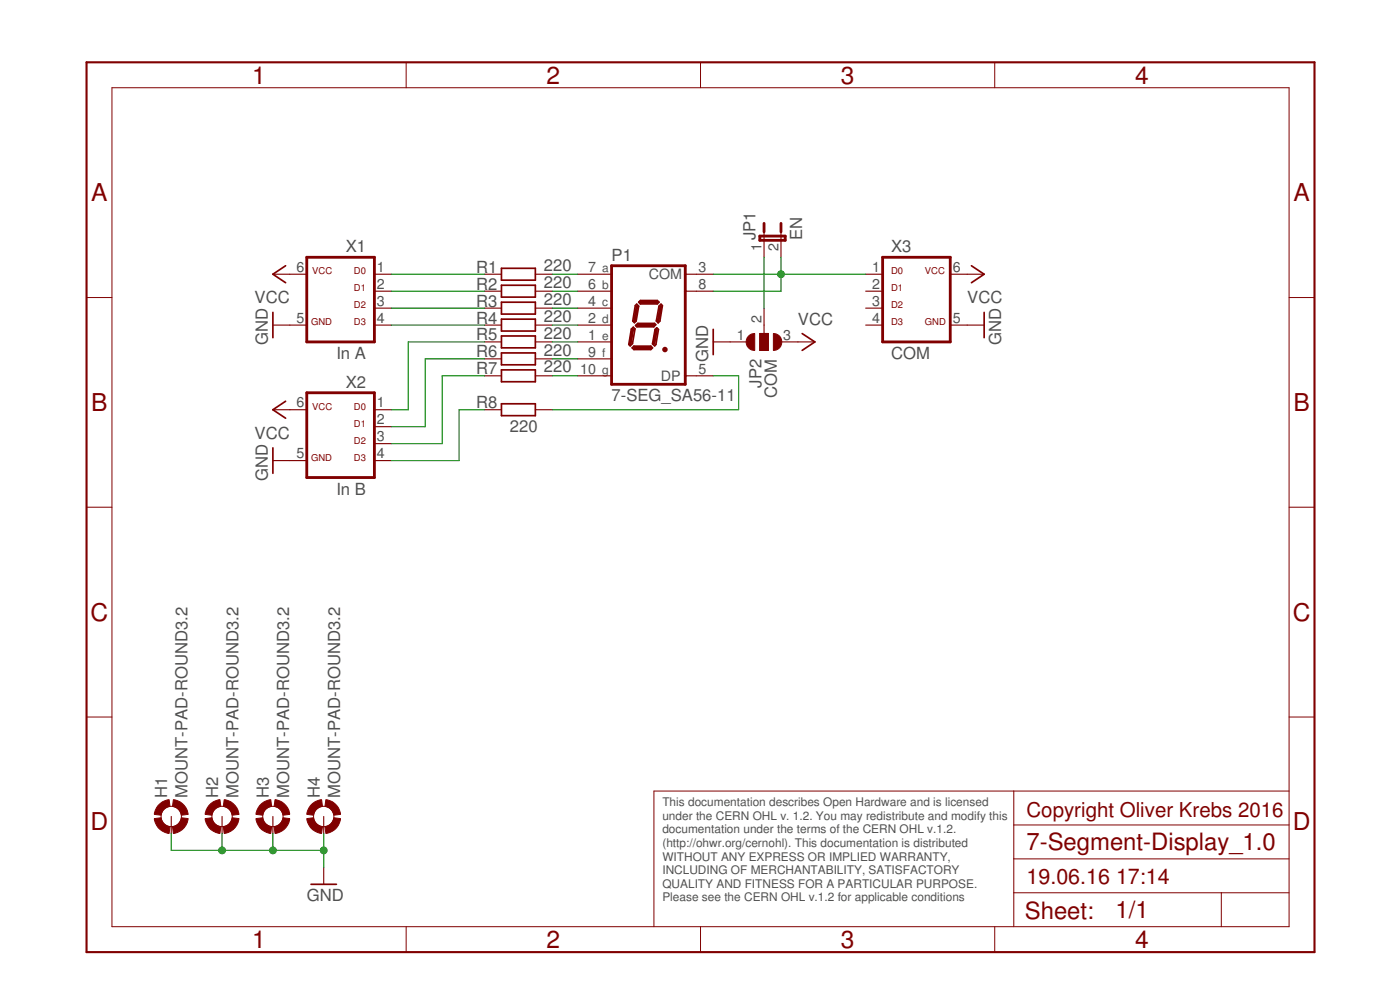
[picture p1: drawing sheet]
<svg xmlns="http://www.w3.org/2000/svg" width="210mm" height="148mm" viewBox="0 0 210 148" stroke-linecap="round" stroke-linejoin="round" font-family="sans-serif">
<g fill="none" stroke="#800000" stroke-width=".15">
<path d="M16.8 13.1h176.5v125.7h-176.5zM60.9 9.3v3.8M105 9.3v3.8M149.1 9.3v3.8M13 44.6h3.8M193.3 44.6h3.8M13 76h3.8M193.3 76h3.8M13 107.4h3.8M152 118.5v20.3M193.3 118.5h-95.3v20.3M193.3 107.4h3.8"/>
<path d="M60.9 138.8v3.8M105 138.8v3.8M149.1 138.8v3.8M152 133.8h41.3M152 128.7h41.3M152 123.6h41.3M183.1 133.8v5"/>
<circle cx="25.7" cy="122.3" r="1.52"/>
<circle cx="33.3" cy="122.3" r="1.52"/>
<circle cx="40.9" cy="122.3" r="1.52"/>
<circle cx="48.5" cy="122.3" r="1.52"/>
</g>
<g fill="none" stroke="#800000" stroke-width=".32">
<path d="M13 9.3h184.1v133.3h-184.1zM99.6 52.4h.2"/>
<circle cx="99.7" cy="52.4" r=".25"/>
</g>
<g fill="none" stroke="#800000" stroke-width=".25">
<path d="M42.8 39.8l-1.9 1.3 1.9 1.3M145.6 39.8l2 1.3-2 1.3M40.9 46.8v3.8M75.2 40.2h5.1v1.8h-5.1zM75.2 42.7h5.1v1.8h-5.1zM75.2 45.3h5.1v1.8h-5.1zM75.2 47.8h5.1v1.8h-5.1zM75.2 50.3h5.1v1.8h-5.1zM75.2 52.9h5.1v1.8h-5.1zM75.2 55.4h5.1v1.8h-5.1zM94.7 49.3l.3-.3 .2 .3-.4 2.2-.3 .3-.2-.2zM95 51.9h2.6l.2 .2-.2 .3h-2.6l-.2-.3z"/>
<path d="M95.2 45.8l.3-.2 .3 .3-.4 2.2-.3 .2-.2-.2zM95.3 48.8l.3-.3h2.5l.2 .1-.3 .4h-2.5zM95.8 45.3l.2-.3h2.6l.2 .3-.2 .2h-2.6zM98.2 49.4l.3-.3 .2 .3-.4 2.2-.2 .2-.3-.3zM98.8 45.9l.3-.3 .2 .2-.4 2.3-.2 .3-.3-.3zM106.9 49.3v3.8M120.3 50l1.9 1.2-1.9 1.3M147.6 46.8v3.8M40.9 67.1v3.8M42.8 60.1l-1.9 1.3 1.9 1.3M75.2 60.5h5.1v1.8h-5.1zM46.6 132.5h3.8"/>
</g>
<g fill="none" stroke="#800000" stroke-width=".17">
<path d="M114.6 34.7v3.8M117.1 34.7v3.8M40.9 48.7h5.1M40.9 41.1h5.1M56.1 48.7h2.6M56.1 41.1h2.6M56.1 43.6h2.6M56.1 46.2h2.6M72.6 48.7h2.6M72.6 41.1h2.6M72.6 43.6h2.6M72.6 46.2h2.6"/>
<path d="M72.6 56.3h2.6M72.6 53.8h2.6M72.6 51.2h2.6M80.3 48.7h2.5M80.3 41.1h2.5M80.3 43.6h2.5M80.3 46.2h2.5M80.3 56.3h2.5M80.3 53.8h2.5M80.3 51.2h2.5M86.6 48.7h5.1M86.6 41.1h5.1"/>
<path d="M86.6 43.6h5.1M86.6 46.2h5.1M86.6 56.3h5.1M86.6 53.8h5.1M86.6 51.2h5.1M102.7 41.1h4.2M102.7 43.6h4.2M102.7 56.3h4.2M106.9 51.2h5.1M113.9 50h1.3v2.5h-1.3zM114.6 46.2v3.8M117.1 51.2h5.1"/>
<path d="M129.8 48.7h2.5M129.8 41.1h2.5M129.8 43.6h2.5M129.8 46.2h2.5M142.5 48.7h5.1M142.5 41.1h5.1M40.9 61.4h5.1M40.9 69h5.1M56.1 61.4h2.6M56.1 63.9h2.6M56.1 66.5h2.6M56.1 69h2.6"/>
<path d="M72.6 61.4h2.6M80.3 61.4h2.5M25.7 122.3v2.6M33.3 122.3v2.6M40.9 122.3v2.6M48.5 122.3v2.6M48.5 129.9v2.6"/>
</g>
<g fill="none" stroke="#800000" stroke-width=".42">
<path d="M46 38.5h10.1v12.7h-10.1zM91.7 39.8h11v17.8h-11zM113.9 35.4h3.8v.6h-3.8zM114.6 33.5v1.2M117.1 33.5v1.2M132.3 38.5h10.2v12.7h-10.2zM46 58.8h10.1v12.7h-10.1zM94.9 49.3l-.4 2.3M95.1 52.1h2.4M95.5 45.9l-.4 2.2M95.5 48.7h2.5M96 45.3h2.6"/>
<path d="M98.4 49.5l-.4 2M99.1 45.9l-.4 2.2"/>
</g>
<g fill="#800000" stroke="#800000" stroke-width=".15">
<path d="M116 50a1.26 1.26 0 0 1 1.2 1.2 1.26 1.26 0 0 1-1.2 1.3z" fill-rule="evenodd"/>
<path d="M112.2 50.4a1.14 1.14 0 0 1 1-.4v2.5a1.26 1.26 0 0 1-1.2-.7 1.26 1.26 0 0 1 .2-1.4z" fill-rule="evenodd"/>
<path d="M23.7 120.7a2.46 2.46 0 0 1 1.7-.9l.1 1a1.51 1.51 0 0 0-1.3 1.3l-1.1-.1 .2-.6z" fill-rule="evenodd"/>
<path d="M23.1 122.6l1.1-.1a1.46 1.46 0 0 0 1.3 1.3l-.1 1.1a2.52 2.52 0 0 1-2.3-2.3z" fill-rule="evenodd"/>
<path d="M25.9 123.8a1.51 1.51 0 0 0 1.3-1.3l1 .1a2.53 2.53 0 0 1-2.2 2.3z" fill-rule="evenodd"/>
<path d="M26 119.8a2.53 2.53 0 0 1 2.2 2.2l-1 .1a1.57 1.57 0 0 0-1.3-1.3z" fill-rule="evenodd"/>
<path d="M31.3 120.7a2.46 2.46 0 0 1 1.7-.9l.1 1a1.51 1.51 0 0 0-1.3 1.3l-1-.1 .1-.6z" fill-rule="evenodd"/>
<path d="M30.8 122.6l1-.1a1.46 1.46 0 0 0 1.3 1.3l-.1 1.1a2.48 2.48 0 0 1-2.2-2.3z" fill-rule="evenodd"/>
<path d="M33.5 123.8a1.51 1.51 0 0 0 1.3-1.3l1 .1a2.53 2.53 0 0 1-2.2 2.3z" fill-rule="evenodd"/>
<path d="M33.6 119.8a2.53 2.53 0 0 1 2.2 2.2l-1 .1a1.57 1.57 0 0 0-1.3-1.3z" fill-rule="evenodd"/>
<path d="M38.9 120.7a2.46 2.46 0 0 1 1.7-.9l.1 1a1.51 1.51 0 0 0-1.3 1.3l-1-.1 .1-.6z" fill-rule="evenodd"/>
<path d="M38.4 122.6l1-.1a1.46 1.46 0 0 0 1.3 1.3l-.1 1.1a2.48 2.48 0 0 1-2.2-2.3z" fill-rule="evenodd"/>
<path d="M41.1 123.8a1.51 1.51 0 0 0 1.3-1.3l1 .1a2.48 2.48 0 0 1-2.2 2.3z" fill-rule="evenodd"/>
<path d="M41.2 119.8a2.49 2.49 0 0 1 2.2 2.2l-1 .1a1.57 1.57 0 0 0-1.3-1.3z" fill-rule="evenodd"/>
<path d="M46.6 120.7a2.46 2.46 0 0 1 1.6-.9l.1 1a1.56 1.56 0 0 0-1.3 1.3l-1-.1 .1-.6z" fill-rule="evenodd"/>
<path d="M46 122.6l1-.1a1.51 1.51 0 0 0 1.3 1.3l-.1 1.1a2.48 2.48 0 0 1-2.2-2.3z" fill-rule="evenodd"/>
<path d="M48.7 123.8a1.51 1.51 0 0 0 1.4-1.3l1 .1a2.48 2.48 0 0 1-2.2 2.3z" fill-rule="evenodd"/>
<path d="M48.9 119.8a2.49 2.49 0 0 1 2.2 2.2l-1 .1a1.57 1.57 0 0 0-1.4-1.3z" fill-rule="evenodd"/>
</g>
<path d="M113.9 50h1.3v2.5h-1.3z" fill="#800000" stroke="#800000" stroke-width=".15"/>
<g fill="none" stroke="#008000" stroke-width=".17">
<path d="M114.6 38.5v7.7M117.1 38.5v5.1h-10.2M58.7 41.1h13.9M58.7 43.6h13.9M58.7 46.2h13.9M58.7 48.7h13.9M72.6 51.2h-11.4v10.2h-2.5M72.6 53.8h-8.8v10.1h-5.1M72.6 56.3h-6.3v10.2h-7.6M82.8 41.1h3.8M82.8 43.6h3.8M82.8 46.2h3.8"/>
<path d="M82.8 48.7h3.8M82.8 51.2h3.8M82.8 53.8h3.8M82.8 56.3h3.8M106.9 41.1h22.9M106.9 56.3h3.8v5.1h-27.9M72.6 61.4h-3.8v7.6h-10.1M25.7 124.9v2.5h22.8M33.3 124.9v2.5M40.9 124.9v2.5M48.5 124.9v5"/>
</g>
<g fill="#008000" stroke="#008000" stroke-width=".15">
<circle cx="33.3" cy="127.4" r=".51"/>
<circle cx="40.9" cy="127.4" r=".51"/>
<circle cx="48.5" cy="127.4" r=".51"/>
<circle cx="117.1" cy="41.1" r=".51"/>
</g>
<g font-size="3.7" fill="#800000">
<text x="37.8" y="12.5">1</text>
<text x="82" y="12.5">2</text>
<text x="126.1" y="12.5">3</text>
<text x="170.2" y="12.5">4</text>
<text x="13.7" y="30.1">A</text>
<text x="193.9" y="30.1">A</text>
<text x="13.7" y="61.6">B</text>
<text x="193.9" y="61.6">B</text>
<text x="13.5" y="93">C</text>
<text x="193.8" y="93">C</text>
<text x="13.5" y="124.4">D</text>
<text x="193.8" y="124.4">D</text>
<text x="37.8" y="142">1</text>
<text x="82" y="142">2</text>
<text x="126.1" y="142">3</text>
<text x="170.2" y="142">4</text>
</g>
<g font-size="3.6" fill="#800000">
<text x="153.9" y="127.4">7-Segment-Display_1.0</text>
<text x="153.7" y="137.7">Sheet:</text>
<text x="167.2" y="137.6">1/1</text>
</g>
<g font-size="3.2" fill="#800000">
<text x="153.9" y="132.5">19.06.16</text>
<text x="167.3" y="132.5">17:14</text>
</g>
<text font-size="3.1" fill="#800000" x="153.9" y="122.3">Copyright Oliver Krebs 2016</text>
<g font-size="2.5" fill="#505050">
<text x="113.3" y="36" transform="rotate(-90 113.3 36)">JP1</text>
<text x="120.3" y="36" transform="rotate(-90 120.3 36)">EN</text>
<text x="51.8" y="37.8">X1</text>
<text x="71.4" y="40.8">R1</text>
<text x="81.5" y="40.6">220</text>
<text x="91.7" y="39.2">P1</text>
<text x="133.6" y="37.8">X3</text>
<text x="38.2" y="45.4">VCC</text>
<text x="71.4" y="43.4">R2</text>
<text x="71.4" y="45.9">R3</text>
<text x="81.5" y="43.1">220</text>
<text x="81.5" y="45.6">220</text>
<text x="145" y="45.4">VCC</text>
<text x="40.1" y="51.7" transform="rotate(-90 40.1 51.7)">GND</text>
<text x="50.4" y="53.8">In A</text>
<text x="71.4" y="48.5">R4</text>
<text x="71.4" y="51">R5</text>
<text x="71.4" y="53.5">R6</text>
<text x="81.5" y="48.2">220</text>
<text x="81.5" y="50.7">220</text>
<text x="81.5" y="53.3">220</text>
<text x="119.6" y="48.7">VCC</text>
<text x="133.6" y="53.8">COM</text>
<text x="150.1" y="51.7" transform="rotate(-90 150.1 51.7)">GND</text>
<text x="51.8" y="58.1">X2</text>
<text x="71.4" y="56.1">R7</text>
<text x="81.5" y="55.8">220</text>
<text x="106.2" y="54.2" transform="rotate(-90 106.2 54.2)">GND</text>
<text x="114.2" y="58.1" transform="rotate(-90 114.2 58.1)">JP2</text>
<text x="116.5" y="59.6" transform="rotate(-90 116.5 59.6)">COM</text>
<text x="38.2" y="65.7">VCC</text>
<text x="71.4" y="61.2">R8</text>
<text x="76.5" y="64.7">220</text>
<text x="91.7" y="60.1">7-SEG_SA56-11</text>
<text x="40.1" y="72" transform="rotate(-90 40.1 72)">GND</text>
<text x="50.4" y="74.1">In B</text>
<text x="25.1" y="119.5" transform="rotate(-90 25.1 119.5)">H1</text>
<text x="28.1" y="119.5" transform="rotate(-90 28.1 119.5)">MOUNT-PAD-ROUND3.2</text>
<text x="32.7" y="119.5" transform="rotate(-90 32.7 119.5)">H2</text>
<text x="35.8" y="119.5" transform="rotate(-90 35.8 119.5)">MOUNT-PAD-ROUND3.2</text>
<text x="40.3" y="119.5" transform="rotate(-90 40.3 119.5)">H3</text>
<text x="43.4" y="119.5" transform="rotate(-90 43.4 119.5)">MOUNT-PAD-ROUND3.2</text>
<text x="47.9" y="119.5" transform="rotate(-90 47.9 119.5)">H4</text>
<text x="51" y="119.5" transform="rotate(-90 51 119.5)">MOUNT-PAD-ROUND3.2</text>
<text x="46" y="135">GND</text>
</g>
<g font-size="2.1" fill="#505050">
<text x="44.4" y="40.7">6</text>
<text x="56.5" y="40.7">1</text>
<text x="88.2" y="40.7">7</text>
<text x="97.3" y="41.8">COM</text>
<text x="104.7" y="40.7">3</text>
<text x="114.2" y="37.5" transform="rotate(-90 114.2 37.5)">1</text>
<text x="116.7" y="37.5" transform="rotate(-90 116.7 37.5)">2</text>
<text x="130.8" y="40.7">1</text>
<text x="142.8" y="40.7">6</text>
<text x="56.5" y="43.3">2</text>
<text x="56.5" y="45.8">3</text>
<text x="88.2" y="43.3">6</text>
<text x="88.2" y="45.8">4</text>
<text x="104.7" y="43.3">8</text>
<text x="130.8" y="43.3">2</text>
<text x="130.8" y="45.8">3</text>
<text x="44.4" y="48.3">5</text>
<text x="56.5" y="48.3">4</text>
<text x="88.2" y="53.4">9</text>
<text x="88.2" y="48.3">2</text>
<text x="88.2" y="50.9">1</text>
<text x="110.5" y="50.9">1</text>
<text x="114.2" y="48.3" transform="rotate(-90 114.2 48.3)">2</text>
<text x="117.4" y="50.9">3</text>
<text x="130.8" y="48.3">4</text>
<text x="142.8" y="48.3">5</text>
<text x="87" y="56">10</text>
<text x="99.1" y="57.1">DP</text>
<text x="104.7" y="56">5</text>
<text x="44.4" y="61">6</text>
<text x="56.5" y="61">1</text>
<text x="56.5" y="63.6">2</text>
<text x="44.4" y="68.7">5</text>
<text x="56.5" y="66.1">3</text>
<text x="56.5" y="68.7">4</text>
</g>
<g font-size="1.8" fill="#505050">
<text x="90.3" y="40.8">a</text>
<text x="90.3" y="43.4">b</text>
<text x="90.3" y="45.9">c</text>
<text x="90.3" y="48.4">d</text>
<text x="90.3" y="51">e</text>
<text x="90.3" y="53.5">f</text>
<text x="90.3" y="56.1">g</text>
<text x="99.3" y="120.8">This documentation describes Open Hardware and is licensed</text>
<text x="99.3" y="122.8">under the CERN OHL v. 1.2. You may redistribute and modify this</text>
<text x="99.3" y="124.9">documentation under the terms of the CERN OHL v.1.2.</text>
<text x="99.3" y="126.9">(http://ohwr.org/cernohl). This documentation is distributed</text>
<text x="99.3" y="128.9">WITHOUT ANY EXPRESS OR IMPLIED WARRANTY,</text>
<text x="99.3" y="131">INCLUDING OF MERCHANTABILITY, SATISFACTORY</text>
<text x="99.3" y="133">QUALITY AND FITNESS FOR A PARTICULAR PURPOSE.</text>
<text x="99.3" y="135">Please see the CERN OHL v.1.2 for applicable conditions</text>
</g>
<g font-size="1.4" fill="#800000">
<text x="46.8" y="41.1">VCC</text>
<text x="53.1" y="41.1">D0</text>
<text x="133.6" y="41.1">D0</text>
<text x="138.7" y="41.1">VCC</text>
<text x="53.1" y="46.2">D2</text>
<text x="53.1" y="43.6">D1</text>
<text x="133.6" y="46.2">D2</text>
<text x="133.6" y="43.6">D1</text>
<text x="46.6" y="48.7">GND</text>
<text x="53.1" y="48.7">D3</text>
<text x="133.6" y="48.7">D3</text>
<text x="138.7" y="48.7">GND</text>
<text x="46.8" y="61.4">VCC</text>
<text x="53.1" y="61.4">D0</text>
<text x="53.1" y="63.9">D1</text>
<text x="46.6" y="69">GND</text>
<text x="53.1" y="66.5">D2</text>
<text x="53.1" y="69">D3</text>
</g>
</svg>
